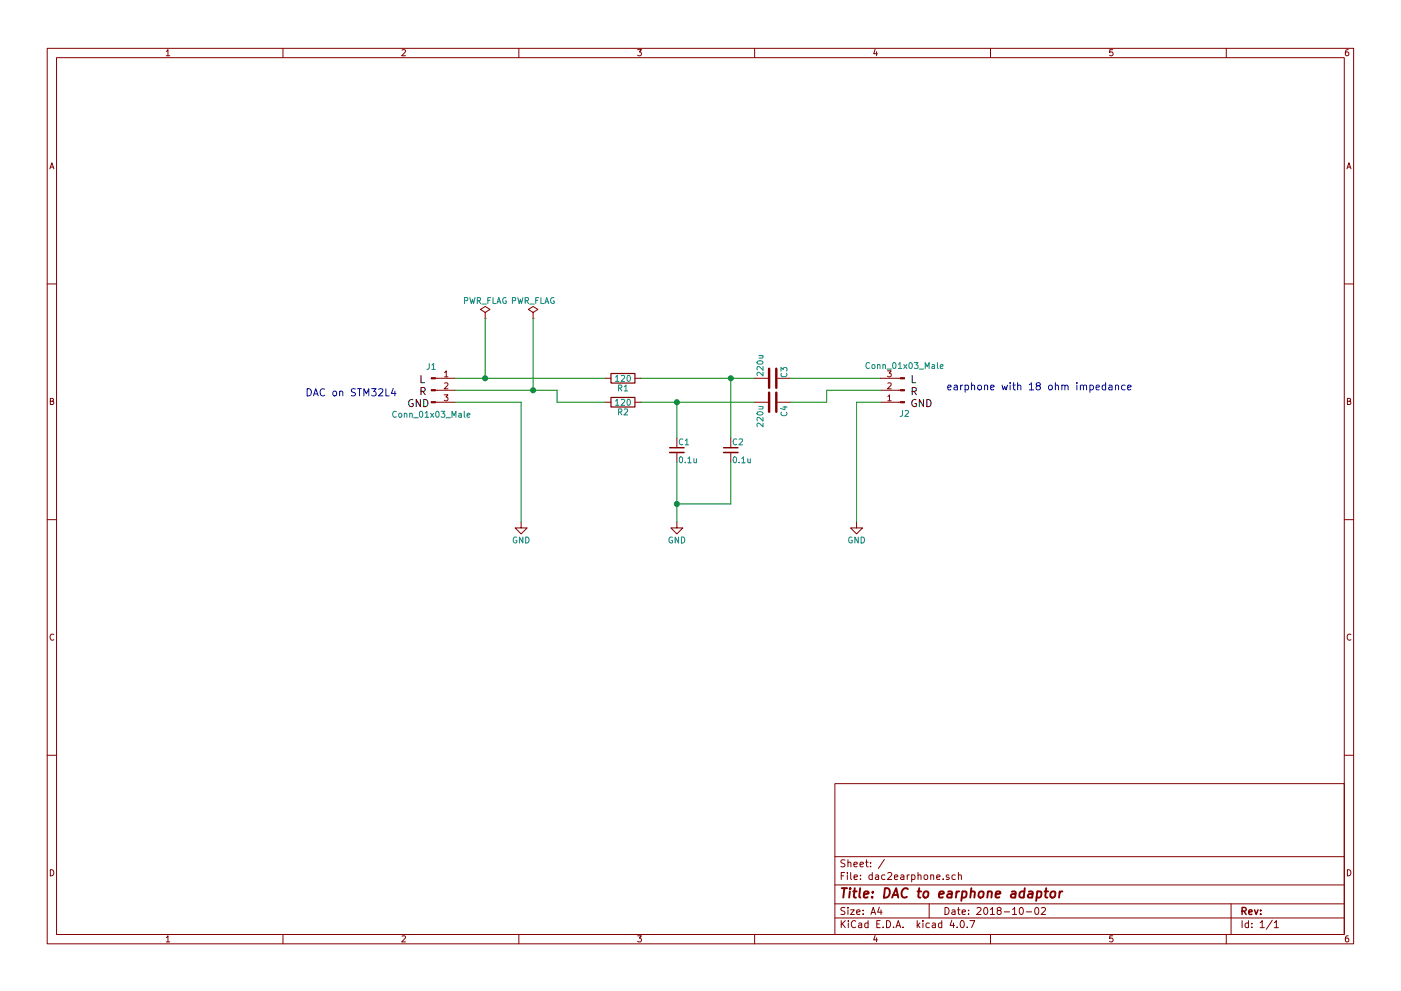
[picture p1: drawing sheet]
EESchema Schematic File Version 2
LIBS:power
LIBS:device
LIBS:switches
LIBS:relays
LIBS:motors
LIBS:transistors
LIBS:conn
LIBS:linear
LIBS:regul
LIBS:74xx
LIBS:cmos4000
LIBS:adc-dac
LIBS:memory
LIBS:xilinx
LIBS:microcontrollers
LIBS:dsp
LIBS:microchip
LIBS:analog_switches
LIBS:motorola
LIBS:texas
LIBS:intel
LIBS:audio
LIBS:interface
LIBS:digital-audio
LIBS:philips
LIBS:display
LIBS:cypress
LIBS:siliconi
LIBS:opto
LIBS:atmel
LIBS:contrib
LIBS:valves
LIBS:mcu
LIBS:dac2earphone-cache
EELAYER 25 0
EELAYER END
$Descr A4 11693 8268
encoding utf-8
Sheet 1 1
Title "DAC to earphone adaptor"
Date "2018-10-02"
Rev ""
Comp ""
Comment1 ""
Comment2 ""
Comment3 ""
Comment4 ""
$EndDescr
$Comp
L Conn_01x03_Male J1
U 1 1
P 3600 3250
F 0 "J1" H 3600 3450 50  0000 C CNN
F 1 "Conn_01x03_Male" H 3600 3050 50  0000 C CNN
F 2 "mcu:Pin_Header_3P" H 3600 3250 50  0001 C CNN
F 3 "" H 3600 3250 50  0001 C CNN
	1    3600 3250
	1    0    0    -1  
$EndComp
Text Label 3500 3200 0    60   ~ 0
L
Text Label 3500 3300 0    60   ~ 0
R
Text Label 3400 3400 0    60   ~ 0
GND
$Comp
L R R1
U 1 1
P 5200 3150
F 0 "R1" V 5280 3150 50  0000 C CNN
F 1 "120" V 5200 3150 50  0000 C CNN
F 2 "mcu:Register" V 5130 3150 50  0001 C CNN
F 3 "" H 5200 3150 50  0001 C CNN
	1    5200 3150
	0    1    1    0   
$EndComp
$Comp
L R R2
U 1 1
P 5200 3350
F 0 "R2" V 5280 3350 50  0000 C CNN
F 1 "120" V 5200 3350 50  0000 C CNN
F 2 "mcu:Register" V 5130 3350 50  0001 C CNN
F 3 "" H 5200 3350 50  0001 C CNN
	1    5200 3350
	0    1    1    0   
$EndComp
Wire Wire Line
	3800 3150 5050 3150
Wire Wire Line
	3800 3250 4650 3250
Wire Wire Line
	4650 3250 4650 3350
Wire Wire Line
	4650 3350 5050 3350
$Comp
L C_Small C1
U 1 1
P 5650 3750
F 0 "C1" H 5660 3820 50  0000 L CNN
F 1 "0.1u" H 5660 3670 50  0000 L CNN
F 2 "mcu:Capacitor" H 5650 3750 50  0001 C CNN
F 3 "" H 5650 3750 50  0001 C CNN
	1    5650 3750
	1    0    0    -1  
$EndComp
$Comp
L C_Small C2
U 1 1
P 6100 3750
F 0 "C2" H 6110 3820 50  0000 L CNN
F 1 "0.1u" H 6110 3670 50  0000 L CNN
F 2 "mcu:Capacitor" H 6100 3750 50  0001 C CNN
F 3 "" H 6100 3750 50  0001 C CNN
	1    6100 3750
	1    0    0    -1  
$EndComp
Wire Wire Line
	5350 3350 6300 3350
Wire Wire Line
	5650 3350 5650 3650
Wire Wire Line
	5350 3150 6300 3150
Wire Wire Line
	6100 3150 6100 3650
$Comp
L GND #PWR01
U 1 1
P 5650 4350
F 0 "#PWR01" H 5650 4100 50  0001 C CNN
F 1 "GND" H 5650 4200 50  0000 C CNN
F 2 "" H 5650 4350 50  0001 C CNN
F 3 "" H 5650 4350 50  0001 C CNN
	1    5650 4350
	1    0    0    -1  
$EndComp
Wire Wire Line
	5650 3850 5650 4350
Wire Wire Line
	6100 3850 6100 4200
Wire Wire Line
	6100 4200 5650 4200
Connection ~ 5650 4200
$Comp
L C C3
U 1 1
P 6450 3150
F 0 "C3" H 6350 3250 50  0000 L CNN
F 1 "220u" H 6250 3050 50  0000 L CNN
F 2 "mcu:audio_capacitor" H 6488 3000 50  0001 C CNN
F 3 "" H 6450 3150 50  0001 C CNN
	1    6450 3150
	0    1    1    0   
$EndComp
$Comp
L C C4
U 1 1
P 6450 3350
F 0 "C4" H 6475 3450 50  0000 L CNN
F 1 "220u" H 6475 3250 50  0000 L CNN
F 2 "mcu:audio_capacitor" H 6488 3200 50  0001 C CNN
F 3 "" H 6450 3350 50  0001 C CNN
	1    6450 3350
	0    1    1    0   
$EndComp
Connection ~ 6100 3150
Connection ~ 5650 3350
Wire Wire Line
	6600 3350 6900 3350
Wire Wire Line
	6600 3150 7350 3150
$Comp
L GND #PWR02
U 1 1
P 7150 4350
F 0 "#PWR02" H 7150 4100 50  0001 C CNN
F 1 "GND" H 7150 4200 50  0000 C CNN
F 2 "" H 7150 4350 50  0001 C CNN
F 3 "" H 7150 4350 50  0001 C CNN
	1    7150 4350
	1    0    0    -1  
$EndComp
$Comp
L GND #PWR03
U 1 1
P 4350 4350
F 0 "#PWR03" H 4350 4100 50  0001 C CNN
F 1 "GND" H 4350 4200 50  0000 C CNN
F 2 "" H 4350 4350 50  0001 C CNN
F 3 "" H 4350 4350 50  0001 C CNN
	1    4350 4350
	1    0    0    -1  
$EndComp
Wire Wire Line
	3800 3350 4350 3350
Wire Wire Line
	4350 3350 4350 4350
$Comp
L Conn_01x03_Male J2
U 1 1
P 7550 3250
F 0 "J2" H 7550 3450 50  0000 C CNN
F 1 "Conn_01x03_Male" H 7550 3050 50  0000 C CNN
F 2 "mcu:audio_jack_3.5mm" H 7550 3250 50  0001 C CNN
F 3 "" H 7550 3250 50  0001 C CNN
	1    7550 3250
	-1   0    0    1   
$EndComp
Wire Wire Line
	7350 3250 6900 3250
Wire Wire Line
	6900 3250 6900 3350
Wire Wire Line
	7350 3350 7150 3350
Wire Wire Line
	7150 3350 7150 4350
Text Label 7600 3200 0    60   ~ 0
L
Text Label 7600 3300 0    60   ~ 0
R
Text Label 7600 3400 0    60   ~ 0
GND
Text Notes 7900 3250 0    60   ~ 0
earphone with 18 ohm impedance
Text Notes 2550 3300 0    60   ~ 0
DAC on STM32L4
$Comp
L PWR_FLAG #FLG04
U 1 1
P 4050 2650
F 0 "#FLG04" H 4050 2725 50  0001 C CNN
F 1 "PWR_FLAG" H 4050 2800 50  0000 C CNN
F 2 "" H 4050 2650 50  0001 C CNN
F 3 "" H 4050 2650 50  0001 C CNN
	1    4050 2650
	1    0    0    -1  
$EndComp
Wire Wire Line
	4050 2650 4050 3150
Connection ~ 4050 3150
$Comp
L PWR_FLAG #FLG05
U 1 1
P 4450 2650
F 0 "#FLG05" H 4450 2725 50  0001 C CNN
F 1 "PWR_FLAG" H 4450 2800 50  0000 C CNN
F 2 "" H 4450 2650 50  0001 C CNN
F 3 "" H 4450 2650 50  0001 C CNN
	1    4450 2650
	1    0    0    -1  
$EndComp
Wire Wire Line
	4450 2650 4450 3250
Connection ~ 4450 3250
$EndSCHEMATC
